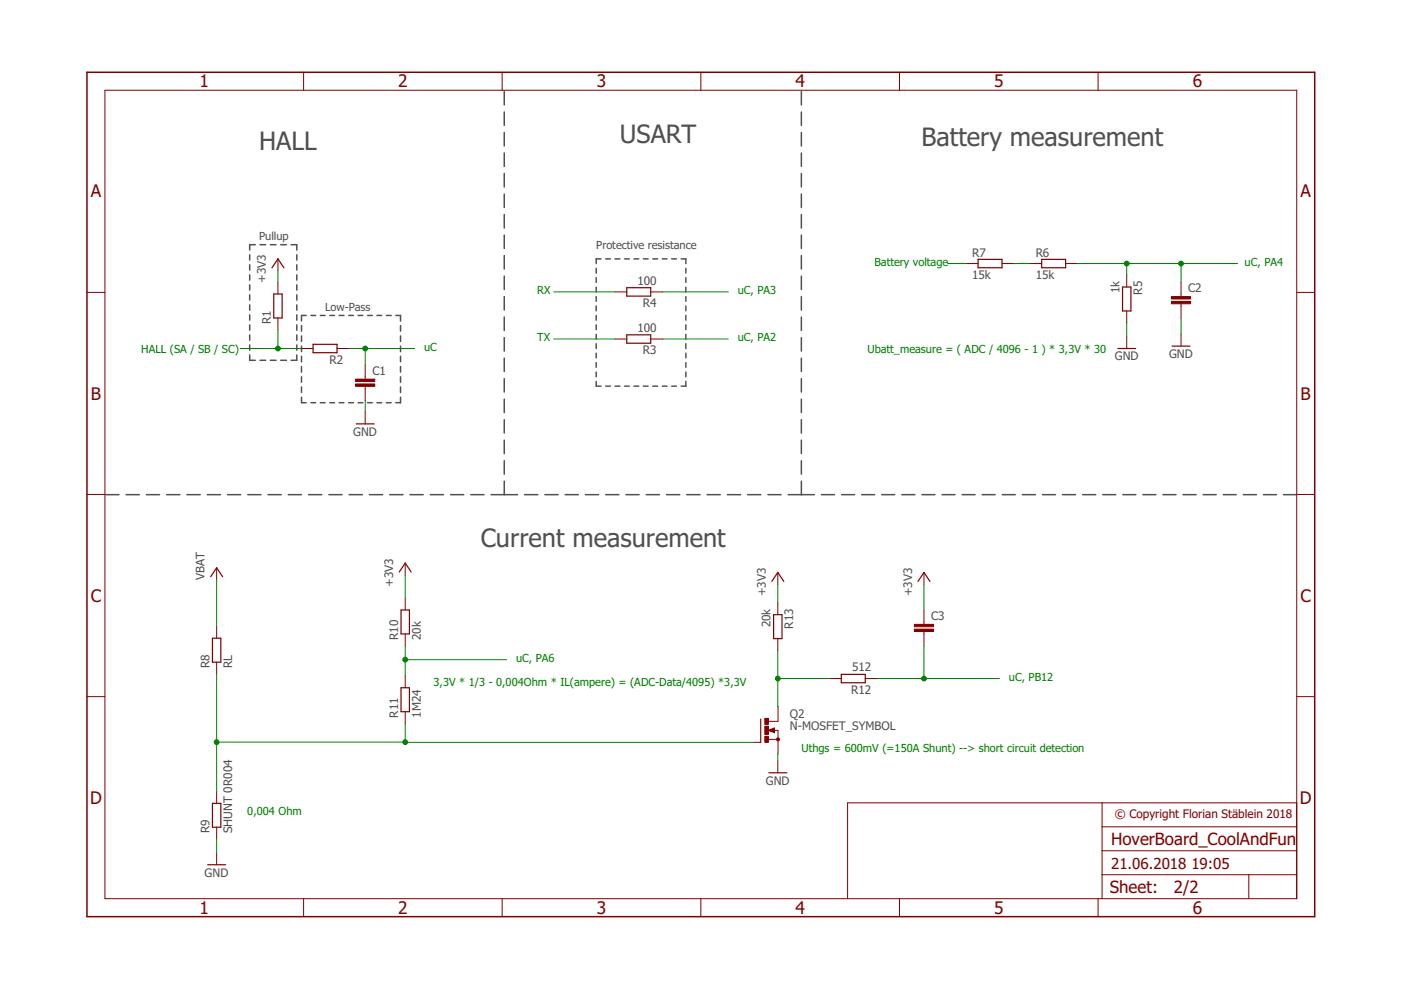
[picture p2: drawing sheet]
<svg xmlns="http://www.w3.org/2000/svg" width="297mm" height="210mm" viewBox="0 0 297 210" stroke-linecap="round" stroke-linejoin="round" font-family="sans-serif">
<g fill="none" stroke="#505050" stroke-width=".32">
<path d="M106.9 19.4v2.8M169.9 19.4v2.8M106.9 23.7v2.9M106.9 28.1v2.8M106.9 32.4v2.9M106.9 36.8v2.8M169.9 23.7v2.9M169.9 28.1v2.8M169.9 32.4v2.9M169.9 36.8v2.8M52.9 54v1.1M52.9 56.1v1.2"/>
<path d="M52.9 58.3v1.1M54.1 51.9h-1.2v1.1M55.1 51.9h1.2M57.3 51.9h1.2M59.5 51.9h1.2M61.7 51.9h1.2v1.1M62.9 54v1.1M62.9 56.1v1.2M62.9 58.3v1.1M106.9 41.1v2.9M106.9 45.5v2.8M106.9 49.8v2.9"/>
<path d="M106.9 54.2v2.8M106.9 58.5v2.9M126.4 56.9v1M126.4 58.9v1M127.4 54.9h-1v1M128.4 54.9h1M130.4 54.9h1M132.4 54.9h1M134.4 54.9h1M136.4 54.9h1M138.4 54.9h1M140.4 54.9h1"/>
<path d="M142.4 54.9h1M144.4 54.9h1v1M145.4 56.9v1M145.4 58.9v1M169.9 41.1v2.9M169.9 45.5v2.8M169.9 49.8v2.9M169.9 54.2v2.8M169.9 58.5v2.9M52.9 75.2v1.2h1.2M52.9 60.4v1.1M52.9 62.5v1.1"/>
<path d="M52.9 64.6v1.2M52.9 66.8v1.1M52.9 68.9v1.1M52.9 71v1.1M52.9 73.1v1.2M55.1 76.4h1.2M57.3 76.4h1.2M59.5 76.4h1.2M62.9 60.4v1.1M62.9 62.5v1.1M62.9 64.6v1.2M62.9 66.8v1.1"/>
<path d="M62.9 68.9v1.1M62.9 71v1.1M62.9 73.1v1.2M62.9 75.2v1.2h-1.2M63.9 69v1.2M63.9 71.2v1.2M63.9 73.4v1.1M63.9 75.5v1.2M63.9 77.7v1.2M63.9 79.9v1.1M64.9 66.9h-1v1.2M65.9 66.9h1"/>
<path d="M67.9 66.9h1M69.9 66.9h1M71.9 66.9h1M73.9 66.9h1M75.9 66.9h1M77.9 66.9h1M79.9 66.9h1M81.9 66.9h1M83.9 66.9h1v1.2M84.9 69v1.2M84.9 71.2v1.2M84.9 73.4v1.1"/>
<path d="M84.9 75.5v1.2M84.9 77.7v1.2M84.9 79.9v1.1M106.9 62.9v2.8M106.9 67.2v2.9M106.9 71.6v2.8M106.9 75.9v2.9M126.4 60.9v1M126.4 62.9v1M126.4 64.9v1M126.4 66.9v1M126.4 68.9v1"/>
<path d="M126.4 70.9v1M126.4 72.9v1M126.4 74.9v1M126.4 76.9v1M126.4 78.9v1M145.4 60.9v1M145.4 62.9v1M145.4 64.9v1M145.4 66.9v1M145.4 68.9v1M145.4 70.9v1M145.4 72.9v1"/>
<path d="M145.4 74.9v1M145.4 76.9v1M145.4 78.9v1M169.9 62.9v2.8M169.9 67.2v2.9M169.9 71.6v2.8M169.9 75.9v2.9M63.9 84.2v1.2h1M63.9 82v1.2M65.9 85.4h1M67.9 85.4h1M69.9 85.4h1"/>
<path d="M71.9 85.4h1M73.9 85.4h1M75.9 85.4h1M77.9 85.4h1M79.9 85.4h1M81.9 85.4h1M84.9 82v1.2M84.9 84.2v1.2h-1M106.9 80.3v2.8M106.9 84.6v2.9M106.9 89v2.8M106.9 93.3v2.9"/>
<path d="M106.9 97.7v2.8M126.4 80.9v1h1M128.4 81.9h1M130.4 81.9h1M132.4 81.9h1M134.4 81.9h1M136.4 81.9h1M138.4 81.9h1M140.4 81.9h1M142.4 81.9h1M145.4 80.9v1h-1M169.9 80.3v2.8"/>
<path d="M169.9 84.6v2.9M169.9 89v2.8M169.9 93.3v2.9M169.9 97.7v2.8M22.4 104.9h2.8M26.7 104.9h2.8M31 104.9h2.8M35.3 104.9h2.8M39.6 104.9h2.8M43.9 104.9h2.8M48.2 104.9h2.8M52.5 104.9h2.8"/>
<path d="M56.8 104.9h2.8M61.1 104.9h2.8M65.4 104.9h2.8M69.7 104.9h2.8M74 104.9h2.8M78.3 104.9h2.8M82.6 104.9h2.8M86.9 104.9h2.8M91.2 104.9h2.8M95.5 104.9h2.8M99.8 104.9h2.8M104.1 104.9h5.6"/>
<path d="M106.9 102v2.9M111.2 104.9h2.8M115.5 104.9h2.8M119.8 104.9h2.8M124.1 104.9h2.8M128.4 104.9h2.8M132.7 104.9h2.8M137 104.9h2.8M141.3 104.9h2.8M145.6 104.9h2.8M149.9 104.9h2.8M154.2 104.9h2.8"/>
<path d="M158.5 104.9h2.8M162.8 104.9h2.8M167.1 104.9h5.6M169.9 102v2.9M174.2 104.9h2.7M178.4 104.9h2.8M182.7 104.9h2.7M186.9 104.9h2.8M191.2 104.9h2.8M195.5 104.9h2.7M199.7 104.9h2.8M204 104.9h2.7"/>
<path d="M208.2 104.9h2.8M212.5 104.9h2.8M216.8 104.9h2.7M221 104.9h2.8M225.3 104.9h2.7M229.5 104.9h2.8M233.8 104.9h2.8M238.1 104.9h2.7M242.3 104.9h2.8M246.6 104.9h2.7M250.8 104.9h2.8M255.1 104.9h2.8"/>
<path d="M259.4 104.9h2.7M263.6 104.9h2.8M267.9 104.9h2.7M272.1 104.9h2.8"/>
</g>
<g fill="none" stroke="#800000" stroke-width=".21">
<path d="M22.2 19.1h252.7v171.4h-252.7zM64.4 15.3v3.8M106.5 15.3v3.8M148.6 15.3v3.8M190.7 15.3v3.8M232.8 15.3v3.8M58.9 54.9v2.5M58.9 59.8v2.5M204.8 55.9h2.6M212.4 55.9h2.6M218.3 55.9h2.6M225.9 55.9h2.6"/>
<path d="M238.9 58.3v2.6M250.4 59.8v3.1M18.4 62h3.8M58.9 67.4v2.6M63.8 73.9h2.6M71.5 73.9h2.5M77.4 77.3v3.1M130.3 61.9h2.6M130.3 71.9h2.6M138 61.9h2.5M138 71.9h2.5M238.9 65.9v2.6"/>
<path d="M238.9 71.4v2.5M250.4 64.4v3.1M250.4 70.8v2.6M274.9 62h3.8M77.4 81.9v3.1M77.4 87.3v2.6M18.4 104.8h3.8M85.9 119.4v2.5M274.9 104.8h3.8M45.9 120.4v2.5M45.9 132.8v2.5M85.9 126.8v2.5"/>
<path d="M85.9 134.4v2.5M164.9 121.4v2.5M164.9 127.8v2.5M164.9 135.4v2.5M195.9 121.4v2.5M195.9 129.3v3.1M195.9 133.9v3M18.4 147.7h3.8M45.9 140.4v2.5M85.9 143.3v2.5M85.9 150.9v2.5M159.9 157.4h1.4"/>
<path d="M162.9 156.8h2.1M162.9 154.9l1.3-.6v1.1zM164.1 154.9h.9v5M165 149.8v3.2h-2.1M175.8 143.9h2.6M183.5 143.9h2.5M274.9 147.7h3.8M45.9 167.8v2.5M45.9 175.4v2.5M164.9 161.3v2.6M233.7 170.2v20.3M233.7 175.3h41.2"/>
<path d="M274.9 170.2h-95.2v20.3M45.9 180.8v2.5M64.4 190.5v3.9M106.5 190.5v3.9M148.6 190.5v3.9M190.7 190.5v3.9M232.8 190.5v3.9M233.7 185.5h41.2M233.7 180.4h41.2M264.8 185.5v5"/>
</g>
<path d="M18.4 15.3h260.3v179.1h-260.3zM164.1 154.6l-.9 .3 .9 .2v-.2h-.3" fill="none" stroke="#800000" stroke-width=".32"/>
<g fill="none" stroke="#800000" stroke-width=".25">
<path d="M57.7 56.8l1.2-1.9 1.3 1.9M207.4 55h5v1.8h-5zM220.9 55h5v1.8h-5zM58 62.3h1.8v5.1h-1.8zM66.4 73h5.1v1.8h-5.1zM132.9 61h5.1v1.8h-5.1zM132.9 71h5.1v1.8h-5.1zM237 73.9h3.8M238 60.9h1.8v5h-1.8zM248.5 73.4h3.8M75.5 89.9h3.8M44.7 122.3l1.2-1.9 1.3 1.9"/>
<path d="M45 135.3h1.8v5.1h-1.8zM84.6 121.3l1.3-1.9 1.3 1.9M85 129.3h1.8v5.1h-1.8zM163.6 123.3l1.3-1.9 1.3 1.9M164 130.3h1.8v5.1h-1.8zM194.6 123.3l1.3-1.9 1.3 1.9M85 145.8h1.8v5.1h-1.8zM161.3 152.4v5M178.4 143h5.1v1.8h-5.1zM45 170.3h1.8v5.1h-1.8zM163 163.9h3.8M44 183.3h3.8"/>
</g>
<g fill="#800000" stroke="#800000" stroke-width=".21">
<path d="M75.4 81.4h4.1v.5h-4.1z"/>
<path d="M75.4 80.4h4.1v.5h-4.1z"/>
<path d="M248.4 63.9h4v.5h-4z"/>
<path d="M248.4 62.9h4v.5h-4z"/>
<path d="M162.2 156.1h.7v1.3h-.7z"/>
<path d="M162.2 152.3h.7v1.3h-.7z"/>
<path d="M162.2 154h.7v1.7h-.7z"/>
<path d="M193.9 133.4h4v.5h-4z"/>
<path d="M193.9 132.4h4v.5h-4z"/>
</g>
<circle cx="164.9" cy="156.8" r=".33" fill="#800000" stroke="#800000" stroke-width=".21"/>
<g fill="none" stroke="#008000" stroke-width=".21">
<path d="M58.9 57.4v2.4M200.9 55.9h3.9M215 55.9h3.3M228.5 55.9h33.9M238.9 55.9v2.4M250.4 55.9v3.9M50.9 73.9h12.9M58.9 70v3.9M74 73.9h13.9M77.4 73.9v3.4M117.4 61.9h12.9M117.4 71.9h12.9"/>
<path d="M140.5 61.9h13.9M140.5 71.9h13.9M238.9 68.5v2.9M250.4 67.5v3.3M77.4 85v2.3M45.9 122.9v9.9M85.9 121.9v4.9M85.9 136.9v6.4M85.9 139.9h21.5M164.9 123.9v3.9M164.9 137.9v12M195.9 123.9v5.4"/>
<path d="M195.9 136.9v7M45.9 142.9v24.9M45.9 157.4h114M85.9 153.4v4M164.9 159.9v1.4M164.9 143.9h10.9M186 143.9h25.9M45.9 177.9v2.9"/>
</g>
<g fill="#008000" stroke="#008000" stroke-width=".21">
<circle cx="58.9" cy="73.9" r=".51"/>
<circle cx="77.4" cy="73.9" r=".51"/>
<circle cx="250.4" cy="55.9" r=".51"/>
<circle cx="238.9" cy="55.9" r=".51"/>
<circle cx="45.9" cy="157.4" r=".51"/>
<circle cx="85.9" cy="157.4" r=".51"/>
<circle cx="85.9" cy="139.9" r=".51"/>
<circle cx="164.9" cy="143.9" r=".51"/>
<circle cx="195.9" cy="143.9" r=".51"/>
</g>
<g font-size="5.4" fill="#505050">
<text x="54.9" y="31.9">HALL</text>
<text x="131.4" y="30.4">USART</text>
<text x="195.4" y="30.9">Battery measurement</text>
<text x="101.9" y="115.9">Current measurement</text>
</g>
<g font-size="3.7" fill="#800000">
<text x="42.3" y="18.5">1</text>
<text x="84.4" y="18.5">2</text>
<text x="126.5" y="18.5">3</text>
<text x="168.7" y="18.5">4</text>
<text x="210.8" y="18.5">5</text>
<text x="252.9" y="18.5">6</text>
<text x="19.2" y="41.9">A</text>
<text x="275.7" y="41.9">A</text>
<text x="19.3" y="84.7">B</text>
<text x="275.8" y="84.7">B</text>
<text x="19.2" y="127.6">C</text>
<text x="275.7" y="127.6">C</text>
<text x="19.1" y="170.4">D</text>
<text x="275.6" y="170.4">D</text>
<text x="42.3" y="193.7">1</text>
<text x="84.4" y="193.7">2</text>
<text x="126.5" y="193.7">3</text>
<text x="168.7" y="193.7">4</text>
<text x="210.8" y="193.7">5</text>
<text x="252.9" y="193.7">6</text>
</g>
<g font-size="3.6" fill="#800000">
<text x="235.6" y="179.1">HoverBoard_CoolAndFun</text>
<text x="235.3" y="189.4">Sheet:</text>
<text x="248.9" y="189.3">2/2</text>
</g>
<g font-size="3.2" fill="#800000">
<text x="235.6" y="184.2">21.06.2018</text>
<text x="252.6" y="184.2">19:05</text>
</g>
<g font-size="2.5" fill="#505050">
<text x="56.4" y="60" transform="rotate(-90 56.4 60)">+3V3</text>
<text x="206.1" y="59.2">15k</text>
<text x="206.1" y="54.4">R7</text>
<text x="219.6" y="59.2">15k</text>
<text x="219.6" y="54.4">R6</text>
<text x="135.2" y="60.4">100</text>
<text x="136.3" y="65.2">R4</text>
<text x="237.4" y="62.2" transform="rotate(-90 237.4 62.2)">1k</text>
<text x="242.2" y="62.5" transform="rotate(-90 242.2 62.5)">R5</text>
<text x="251.9" y="62">C2</text>
<text x="57.4" y="68.7" transform="rotate(-90 57.4 68.7)">R1</text>
<text x="135.2" y="70.4">100</text>
<text x="69.8" y="77.2">R2</text>
<text x="136.3" y="75.2">R3</text>
<text x="236.4" y="76.4">GND</text>
<text x="247.9" y="75.9">GND</text>
<text x="78.9" y="79.5">C1</text>
<text x="74.9" y="92.4">GND</text>
<text x="43.4" y="122.9" transform="rotate(-90 43.4 122.9)">VBAT</text>
<text x="83.4" y="124.5" transform="rotate(-90 83.4 124.5)">+3V3</text>
<text x="162.4" y="126.4" transform="rotate(-90 162.4 126.4)">+3V3</text>
<text x="193.4" y="126.4" transform="rotate(-90 193.4 126.4)">+3V3</text>
<text x="197.4" y="131.5">C3</text>
<text x="84.4" y="135.7" transform="rotate(-90 84.4 135.7)">R10</text>
<text x="89.2" y="135.7" transform="rotate(-90 89.2 135.7)">20k</text>
<text x="163.4" y="133" transform="rotate(-90 163.4 133)">20k</text>
<text x="168.2" y="133.3" transform="rotate(-90 168.2 133.3)">R13</text>
<text x="44.4" y="141.7" transform="rotate(-90 44.4 141.7)">R8</text>
<text x="49.2" y="141.7" transform="rotate(-90 49.2 141.7)">RL</text>
<text x="180.7" y="142.3">512</text>
<text x="180.5" y="147.1">R12</text>
<text x="84.4" y="152.2" transform="rotate(-90 84.4 152.2)">R11</text>
<text x="89.2" y="152.2" transform="rotate(-90 89.2 152.2)">1M24</text>
<text x="167.5" y="154.9">N-MOSFET_SYMBOL</text>
<text x="167.5" y="152.3">Q2</text>
<text x="162.4" y="166.4">GND</text>
<text x="44.4" y="176.7" transform="rotate(-90 44.4 176.7)">R9</text>
<text x="49.2" y="176.7" transform="rotate(-90 49.2 176.7)">SHUNT 0R004</text>
<text x="43.4" y="185.9">GND</text>
</g>
<text font-size="2.5" fill="#800000" x="236.3" y="173.5">© Copyright Florian Stäblein 2018</text>
<g font-size="2.3" fill="#505050">
<text x="54.9" y="50.9">Pullup</text>
<text x="126.4" y="52.9">Protective resistance</text>
<text x="68.9" y="65.9">Low-Pass</text>
</g>
<g font-size="2.3" fill="#008000">
<text x="185.4" y="56.4">Battery voltage</text>
<text x="263.9" y="56.4">uC, PA4</text>
<text x="113.9" y="62.4">RX</text>
<text x="156.4" y="62.4">uC, PA3</text>
<text x="29.9" y="74.9">HALL (SA / SB / SC)</text>
<text x="89.9" y="74.4">uC</text>
<text x="113.9" y="72.4">TX</text>
<text x="156.4" y="72.4">uC, PA2</text>
<text x="183.9" y="74.9">Ubatt_measure = ( ADC / 4096 - 1 ) * 3,3V * 30</text>
<text x="109.4" y="140.4">uC, PA6</text>
<text x="91.9" y="145.4">3,3V * 1/3 - 0,004Ohm * IL(ampere) = (ADC-Data/4095) *3,3V</text>
<text x="213.9" y="144.4">uC, PB12</text>
<text x="169.9" y="159.4">Uthgs = 600mV (=150A Shunt) --&gt; short circuit detection</text>
<text x="52.4" y="172.9">0,004 Ohm</text>
</g>
</svg>
